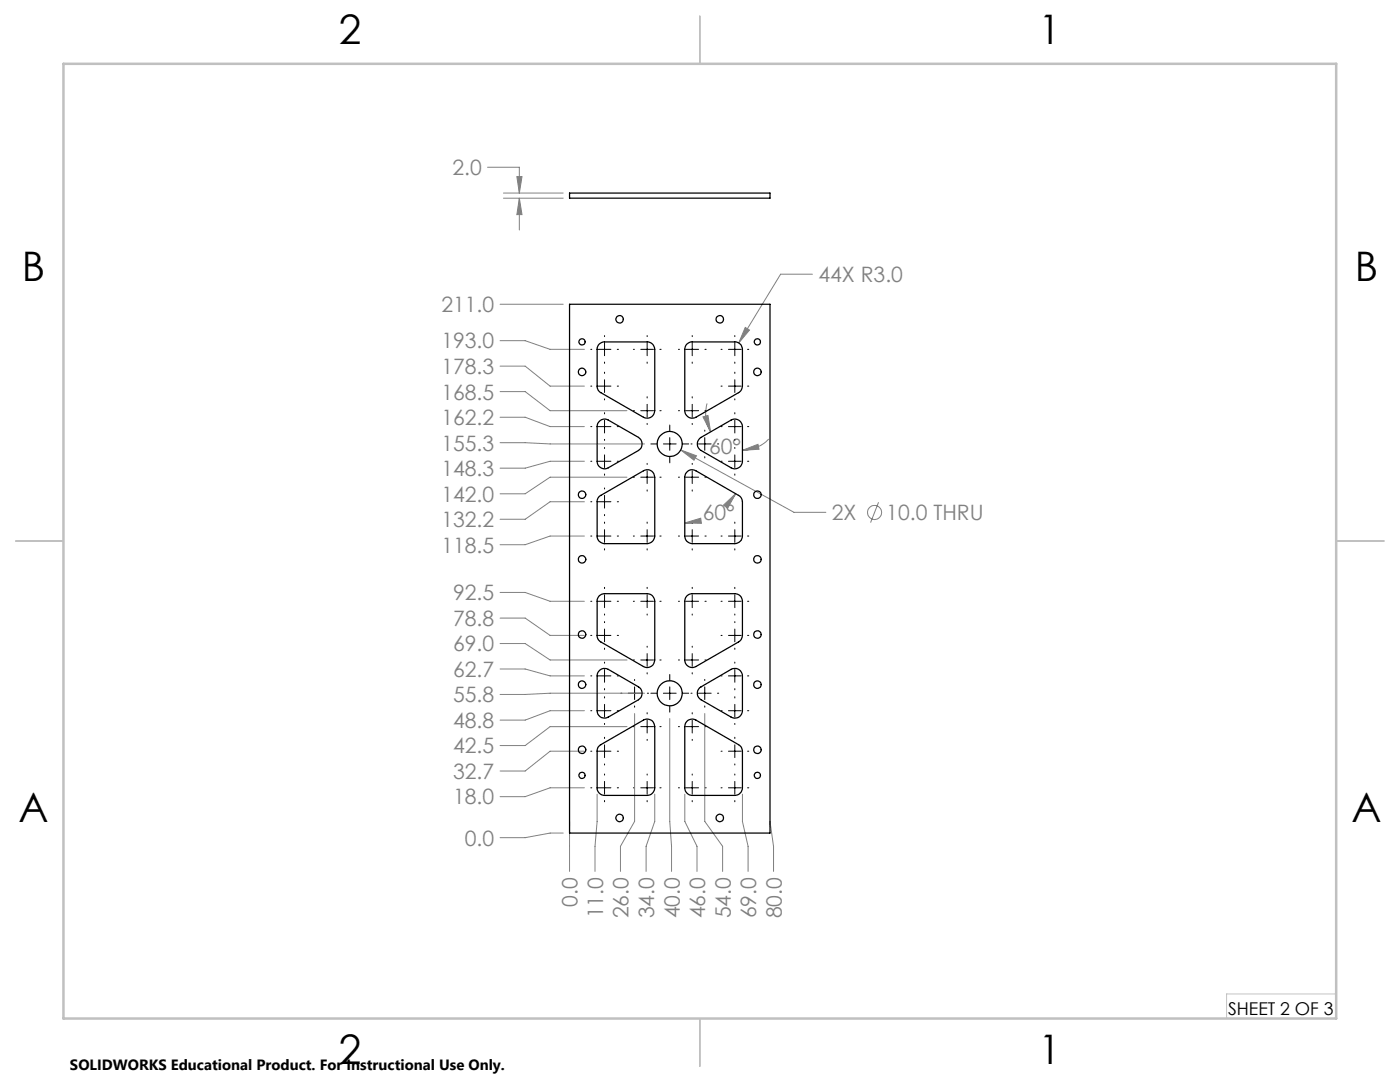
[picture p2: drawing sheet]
<svg xmlns="http://www.w3.org/2000/svg" width="279mm" height="216mm" viewBox="0 0 279 216" stroke-linecap="round" stroke-linejoin="round" font-family="sans-serif">
<g fill="none" stroke="#808080" stroke-width=".2">
<path d="M97.3 33.4h6.3v5.1M100.5 39.5h11.9M100.5 38.5h11.9M103.2 35.2h1l-.6 3.3zM103.6 39.5l.6 3.3h-1zM103.6 39.5v6.4M162.1 54.7h-6.3l-8.4 13.7M99.8 78.1h5l5 3.9h15.3M99.8 73.1h5l5 3.9h6.8M99.8 60.7h12.6M99.8 68h5l5 1.7h6.8M148.7 65.3l.9 .6-2.2 2.5z"/>
<path d="M99.8 88.3h5l5 .3h18.8M99.8 83.3h5l5 1.8h6.8M116.6 92h-6.8l-5 1.4h-5M125.1 95.2h-15.3l-5 3.3h-5M135.9 89.8l3.1 1.1-.5 .9zM135.9 89.8l22.6 12.4h6.3M140.3 83.2l1-.3 .5 3.3zM141.1 80.5l-.1 .4a7.2 7.2 0 0 0 .8 5.3M146.8 98.5l-.8 1.2M148.2 89.9l3.1-1.2 .2 .9zM153.4 87.6a7.3 7.3 0 0 1-5.2 2.3M99.8 118.2h5l5 1.8h6.8"/>
<path d="M116.6 100.1h-6.8l-5 3.5h-5M116.6 107h-6.8l-5 1.7h-5M136.7 104.4l3.1-1 .2 1zM139 104.1l-2.3 .3M144.4 100.8l2.4-2.3-1.6 2.9zM175.3 100.2l-1.6 4.1M99.8 133.5h5l5 1.4h6.8M99.8 128.4h5l5 3.3h15.3M99.8 123.3h5l5 3.5h6.8M128.6 138.3h-18.8l-5 .3h-5M116.6 149.9h-6.8l-5 3.9h-5M116.6 141.8h-6.8l-5 1.9h-5"/>
<path d="M116.6 157.2h-6.8l-5 1.8h-5M119.2 158.5v5.4l-.5 5v5M125.1 145h-15.3l-5 3.8h-5M126.6 142.4v21.5l-2.8 5v5M130.7 158.5v5.4l-1.8 5v5M133.7 143.4v20.5l.3 5v5M136.7 158.5v5.4l2.4 5v5M140.7 142.4v21.5l3.5 5v5M148.2 158.5v5.4l1.1 5v5M112.4 166.2h-2.6l-5 .9h-5M113.7 163.9v10M153.7 165v-1.1l.7 5v5"/>
<circle cx="174.6" cy="102.2" r="1.41"/>
</g>
<g fill="none" stroke="#000" stroke-width=".2">
<path d="M117.9 77h.2M117.9 69.7h.2M119.4 77h2.5M119.4 69.7h2.5M120.6 67v.2M120.6 68.4v2.6M120.6 72.2v.3M120.6 74.3v.2M120.6 75.8v2.5M120.6 79.6v.2M123.2 77h.2M123.2 69.7h.2"/>
<path d="M126.4 69.7h.2M127.9 69.7h2.5M129.2 67v.2M129.2 68.4v2.6M129.2 72.2v.3M129.2 79.2v.2M131.7 69.7h.2M135.4 69.7h.2M136.9 69.7h2.5M138.1 67v.2M138.1 68.4v2.6M138.1 72.2v.3"/>
<path d="M138.1 79.2v.2M140.7 69.7h.2M143.9 77h.2M143.9 69.7h.2M145.4 77h2.5M145.4 69.7h2.5M146.6 67v.2M146.6 68.4v2.6M146.6 72.2v.3M146.6 74.3v.2M146.6 75.8v2.5M146.6 79.6v.2"/>
<path d="M149.2 77h.2M149.2 69.7h.2M117.9 85.1h.2M117.9 92h.2M119.4 85.1h2.5M119.4 92h2.5M120.6 82.3v.3M120.6 83.9v2.5M120.6 87.7v.2M120.6 89.3v.2M120.6 90.8v2.5M120.6 94.6v.2"/>
<path d="M120.6 97.4v.2M120.6 98.8v2.6M123.2 85.1h.2M123.2 92h.2M126.4 82h.2M126.4 95.2h.2M127.9 82h2.5M127.9 95.2h2.5M129.2 80.7v2.5M129.2 84.5v.2M129.2 92.5v.2M129.2 93.9v2.6"/>
<path d="M129.2 97.8v.2M129.9 88.6h1.2M131.7 82h.2M131.7 95.2h.2M132.4 88.6h2.5M133.7 84.8v1.2M133.7 87.3v2.6M133.7 91.1v1.3M135.4 82h.2M135.4 95.2h.2M136.2 88.6h1.2M136.9 82h2.5"/>
<path d="M136.9 95.2h2.5M137.9 88.6h.2M138.1 80.7v2.5M138.1 84.5v.2M138.1 92.5v.2M138.1 93.9v2.6M138.1 97.8v.2M139.4 88.6h2.5M140.7 85.8v.2M140.7 87.3v2.6M140.7 91.1v.3M140.7 82h.2"/>
<path d="M140.7 95.2h.2M143.2 88.6h.2M143.9 85.1h.2M143.9 92h.2M145.4 85.1h2.5M145.4 92h2.5M146.6 82.3v.3M146.6 83.9v2.5M146.6 87.7v.2M146.6 89.3v.2M146.6 90.8v2.5M146.6 94.6v.2"/>
<path d="M149.2 85.1h.2M149.2 92h.2M117.9 100.1h.2M117.9 107h.2M117.9 120h.2M119.4 100.1h2.5M119.4 107h2.5M119.4 120h2.5M120.6 102.7v.2M120.6 104.2v.2M120.6 105.7v2.5M120.6 109.5v.2"/>
<path d="M120.6 117.2v.2M120.6 118.7v2.5M123.2 100.1h.2M123.2 107h.2M123.2 120h.2M126.4 107h.2M126.4 120h.2M127.9 107h2.5M127.9 120h2.5M129.2 104.2v.2M129.2 105.7v2.5M129.2 109.5v.2"/>
<path d="M129.2 117.2v.2M129.2 118.7v2.5M131.7 107h.2M131.7 120h.2M135.4 107h.2M135.4 120h.2M136.9 107h2.5M136.9 120h2.5M138.1 104.2v.2M138.1 105.7v2.5M138.1 109.5v.2M138.1 117.2v.2"/>
<path d="M138.1 118.7v2.5M140.7 107h.2M140.7 120h.2M143.9 107h.2M143.9 120h.2M145.4 107h2.5M145.4 120h2.5M146.6 104.2v.2M146.6 105.7v2.5M146.6 109.5v.2M146.6 117.2v.2M146.6 118.7v2.5"/>
<path d="M149.2 107h.2M149.2 120h.2M117.9 126.8h.2M117.9 134.9h.2M119.4 126.8h2.5M119.4 134.9h2.5M120.6 122.5v.2M120.6 124v.2M120.6 125.5v2.6M120.6 129.3v.3M120.6 132.1v.2M120.6 133.6v2.5"/>
<path d="M120.6 137.4v.3M120.6 139v.3M123.2 126.8h.2M123.2 134.9h.2M123.9 138.3h.2M125.4 138.3h2.5M126.4 131.7h.2M126.6 135.6v.2M126.6 137.1v2.5M127.9 131.7h2.5M129.2 122.5v.2M129.2 128.9v.3"/>
<path d="M129.2 130.4v2.6M129.2 134.2v.3M129.2 138.3h.2M129.9 138.3h1.2M131.7 131.7h.2M132.4 138.3h2.5M133.7 134.6v1.2M133.7 137.1v2.5M135.4 131.7h.2M136.2 138.3h1.2M136.9 131.7h2.5M137.9 138.3h.2"/>
<path d="M138.1 122.5v.2M138.1 128.9v.3M138.1 130.4v2.6M138.1 134.2v.3M139.4 138.3h2.5M140.7 135.6v.2M140.7 137.1v2.5M140.7 131.7h.2M143.2 138.3h.2M143.9 126.8h.2M143.9 134.9h.2M145.4 126.8h2.5"/>
<path d="M145.4 134.9h2.5M146.6 122.5v.2M146.6 124v.2M146.6 125.5v2.6M146.6 129.3v.3M146.6 132.1v.2M146.6 133.6v2.5M146.6 137.4v.3M146.6 139v.3M149.2 126.8h.2M149.2 134.9h.2M117.9 141.8h.2"/>
<path d="M117.9 149.9h.2M117.9 157.2h.2M119.4 141.8h2.5M119.4 149.9h2.5M119.4 157.2h2.5M120.6 140.5v2.6M120.6 144.4v.2M120.6 147.1v.3M120.6 148.6v2.6M120.6 152.4v.2M120.6 154.4v.3M120.6 155.9v2.6"/>
<path d="M120.6 159.7v.3M123.2 141.8h.2M123.2 149.9h.2M123.2 157.2h.2M126.4 145h.2M126.4 157.2h.2M126.6 140.9v.2M127.9 145h2.5M127.9 157.2h2.5M129.2 142.2v.3M129.2 143.7v2.6M129.2 147.5v.2"/>
<path d="M129.2 154.4v.3M129.2 155.9v2.6M129.2 159.7v.3M131.7 145h.2M131.7 157.2h.2M133.7 140.9v1.2M135.4 145h.2M135.4 157.2h.2M136.9 145h2.5M136.9 157.2h2.5M138.1 142.2v.3M138.1 143.7v2.6"/>
<path d="M138.1 147.5v.2M138.1 154.4v.3M138.1 155.9v2.6M138.1 159.7v.3M140.7 140.9v.2M140.7 145h.2M140.7 157.2h.2M143.9 141.8h.2M143.9 149.9h.2M143.9 157.2h.2M145.4 141.8h2.5M145.4 149.9h2.5"/>
<path d="M145.4 157.2h2.5M146.6 140.5v2.6M146.6 144.4v.2M146.6 147.1v.3M146.6 148.6v2.6M146.6 152.4v.2M146.6 154.4v.3M146.6 155.9v2.6M146.6 159.7v.3M149.2 141.8h.2M149.2 149.9h.2M149.2 157.2h.2"/>
</g>
<path d="M266.7 198.3h-21.9v4.9" fill="none" stroke="#c0c0c0" stroke-width=".2"/>
<path d="M139.7 3.2v9.5M3.1 107.9h9.6M266.7 107.9h9.5M139.7 203.2v9.6" fill="none" stroke="#c0c0c0" stroke-width=".25"/>
<path d="M12.7 12.7h254v190.5h-254z" fill="none" stroke="#c0c0c0" stroke-width=".5"/>
<path d="M136.7 104.4l3.1-1 .2 1zM144.4 100.8l2.4-2.3-1.6 2.9zM140.3 83.2l1-.3 .5 3.3zM148.2 89.9l3.1-1.2 .2 .9zM135.9 89.8l2.6 2 .5-.9zM148.7 65.3l-1.3 3.1 2.2-2.5zM103.6 39.5l.6 3.3h-1zM103.2 35.2h1l-.6 3.3z" fill="#808080"/>
<g fill="none" stroke="#000" stroke-width=".25">
<path d="M113.7 38.5h40v1h-40zM113.7 60.7h40v105.5h-40zM119.6 68.7l.8-.5h8.8a1.51 1.51 0 0 1 1.5 1.5v12.3a1.51 1.51 0 0 1-2.3 1.3l-8.5-4.9a1.43 1.43 0 0 1-.7-1.4v-7.6zM137.1 68.7l.8-.5h8.7a1.51 1.51 0 0 1 1.6 1.5v7.3a1.56 1.56 0 0 1-.8 1.4l-8.5 4.9a1.48 1.48 0 0 1-2.2-1.3v-12.3l.1-.6zM119.5 84.2a1.45 1.45 0 0 1 1.9-.4l6 3.5a1.55 1.55 0 0 1 0 2.6l-6 3.4a1.48 1.48 0 0 1-2.2-1.3v-6.9l.1-.6zM119.6 99.1l8.8-5.2a1.48 1.48 0 0 1 2.3 1.3v11.8a1.57 1.57 0 0 1-1.5 1.5h-8.5a1.51 1.51 0 0 1-1.5-1.5v-7.1zM137 94.3a1.39 1.39 0 0 1 1.9-.4l8.5 4.9a1.45 1.45 0 0 1 .8 1.3v6.9a1.57 1.57 0 0 1-1.6 1.5h-8.5a1.51 1.51 0 0 1-1.4-1.5v-11.8l.1-.7zM139.6 87.5l6.3-3.7a1.52 1.52 0 0 1 2.3 1.3v6.9a1.51 1.51 0 0 1-2.3 1.3l-6-3.4a1.51 1.51 0 0 1-.3-2.4zM119.6 118.9l.5-.3 .6-.1h8.5a1.51 1.51 0 0 1 1.5 1.5v11.7a1.51 1.51 0 0 1-2.3 1.3l-8.5-4.9a1.43 1.43 0 0 1-.7-1.3v-7.1zM137.1 118.9l.5-.3 .5-.1h8.5a1.51 1.51 0 0 1 1.6 1.5v6.8a1.56 1.56 0 0 1-.8 1.3l-8.5 4.9a1.48 1.48 0 0 1-2.2-1.3v-11.7l.1-.6zM119.5 133.9a1.45 1.45 0 0 1 1.9-.3l6 3.5a1.51 1.51 0 0 1 0 2.5l-6 3.5a1.45 1.45 0 0 1-2.2-1.3v-6.9l.1-.7zM139.6 137.2l6.3-3.6a1.52 1.52 0 0 1 2.3 1.3v6.9a1.48 1.48 0 0 1-2.3 1.3l-6-3.5a1.51 1.51 0 0 1-.3-2.4z"/>
<path d="M119.7 148.7l8.7-5a1.52 1.52 0 0 1 2.3 1.3v12.2a1.57 1.57 0 0 1-1.5 1.5h-8.5a1.51 1.51 0 0 1-1.5-1.5v-7.5l.1-.6zM137.3 143.8l.2-.2a1.35 1.35 0 0 1 1.4 .1l8.5 4.9a1.45 1.45 0 0 1 .8 1.3v7.3a1.57 1.57 0 0 1-1.6 1.5h-8.5a1.51 1.51 0 0 1-1.4-1.5v-12.2a1.5 1.5 0 0 1 .6-1.2z"/>
<circle cx="116.2" cy="68.2" r=".62"/>
<circle cx="116.2" cy="74.2" r=".75"/>
<circle cx="123.6" cy="63.7" r=".74"/>
<circle cx="143.7" cy="63.7" r=".74"/>
<circle cx="151.1" cy="68.2" r=".62"/>
<circle cx="151.2" cy="74.2" r=".75"/>
<circle cx="116.2" cy="98.7" r=".75"/>
<circle cx="133.7" cy="88.6" r="2.5"/>
<circle cx="151.2" cy="98.7" r=".75"/>
<circle cx="116.2" cy="111.6" r=".75"/>
<circle cx="151.2" cy="111.6" r=".75"/>
<circle cx="116.2" cy="136.6" r=".75"/>
<circle cx="116.2" cy="126.6" r=".75"/>
<circle cx="133.7" cy="138.3" r="2.51"/>
<circle cx="151.2" cy="126.6" r=".75"/>
<circle cx="151.2" cy="136.6" r=".75"/>
<circle cx="116.2" cy="154.7" r=".62"/>
<circle cx="116.2" cy="149.6" r=".75"/>
<circle cx="151.1" cy="154.7" r=".62"/>
<circle cx="151.2" cy="149.6" r=".75"/>
<circle cx="123.6" cy="163.2" r=".74"/>
<circle cx="143.7" cy="163.2" r=".74"/>
</g>
<g font-size="8.1">
<text x="67.6" y="8.9">2</text>
<text x="207.3" y="8.9">1</text>
<text x="4.4" y="56.2">B</text>
<text x="270.4" y="56.2">B</text>
<text x="3.7" y="164.1">A</text>
<text x="269.7" y="164.1">A</text>
<text x="67.6" y="212.4">2</text>
<text x="207.3" y="212.4">1</text>
</g>
<g font-size="4.2" fill="#808080">
<text x="90.3" y="34.9">2.0</text>
<text x="163.3" y="56.3">44X R3.0</text>
<text x="88.1" y="62.3">211.0</text>
<text x="88.1" y="69.5">193.0</text>
<text x="88.1" y="74.6">178.3</text>
<text x="88.1" y="79.7">168.5</text>
<text x="88.1" y="89.9">155.3</text>
<text x="88.1" y="84.8">162.2</text>
<text x="88.1" y="95">148.3</text>
<text x="141.5" y="90.6">60°</text>
<text x="88.1" y="100.1">142.0</text>
<text x="88.1" y="105.2">132.2</text>
<text x="140.2" y="103.8">60°</text>
<text x="166" y="103.8">2X</text>
<text x="176.9" y="103.8">10.0 THRU</text>
<text x="88.1" y="110.3">118.5</text>
<text x="90.4" y="119.8">92.5</text>
<text x="90.4" y="124.9">78.8</text>
<text x="90.4" y="130">69.0</text>
<text x="90.4" y="135.1">62.7</text>
<text x="90.4" y="140.2">55.8</text>
<text x="90.4" y="145.3">48.8</text>
<text x="90.4" y="155.4">32.7</text>
<text x="90.4" y="150.4">42.5</text>
<text x="90.4" y="160.5">18.0</text>
<text x="92.8" y="168.7">0.0</text>
<text x="115.3" y="180.9" transform="rotate(-90 115.3 180.9)">0.0</text>
<text x="120.4" y="183.3" transform="rotate(-90 120.4 183.3)">11.0</text>
<text x="125.5" y="183.3" transform="rotate(-90 125.5 183.3)">26.0</text>
<text x="130.6" y="183.3" transform="rotate(-90 130.6 183.3)">34.0</text>
<text x="135.6" y="183.3" transform="rotate(-90 135.6 183.3)">40.0</text>
<text x="140.7" y="183.3" transform="rotate(-90 140.7 183.3)">46.0</text>
<text x="145.8" y="183.3" transform="rotate(-90 145.8 183.3)">54.0</text>
<text x="150.9" y="183.3" transform="rotate(-90 150.9 183.3)">69.0</text>
<text x="156" y="183.3" transform="rotate(-90 156 183.3)">80.0</text>
</g>
<text font-size="3.5" x="245.1" y="202.4">SHEET 2 OF 3</text>
<text font-size="3" x="14" y="213.5">SOLIDWORKS Educational Product. For Instructional Use Only.</text>
</svg>
